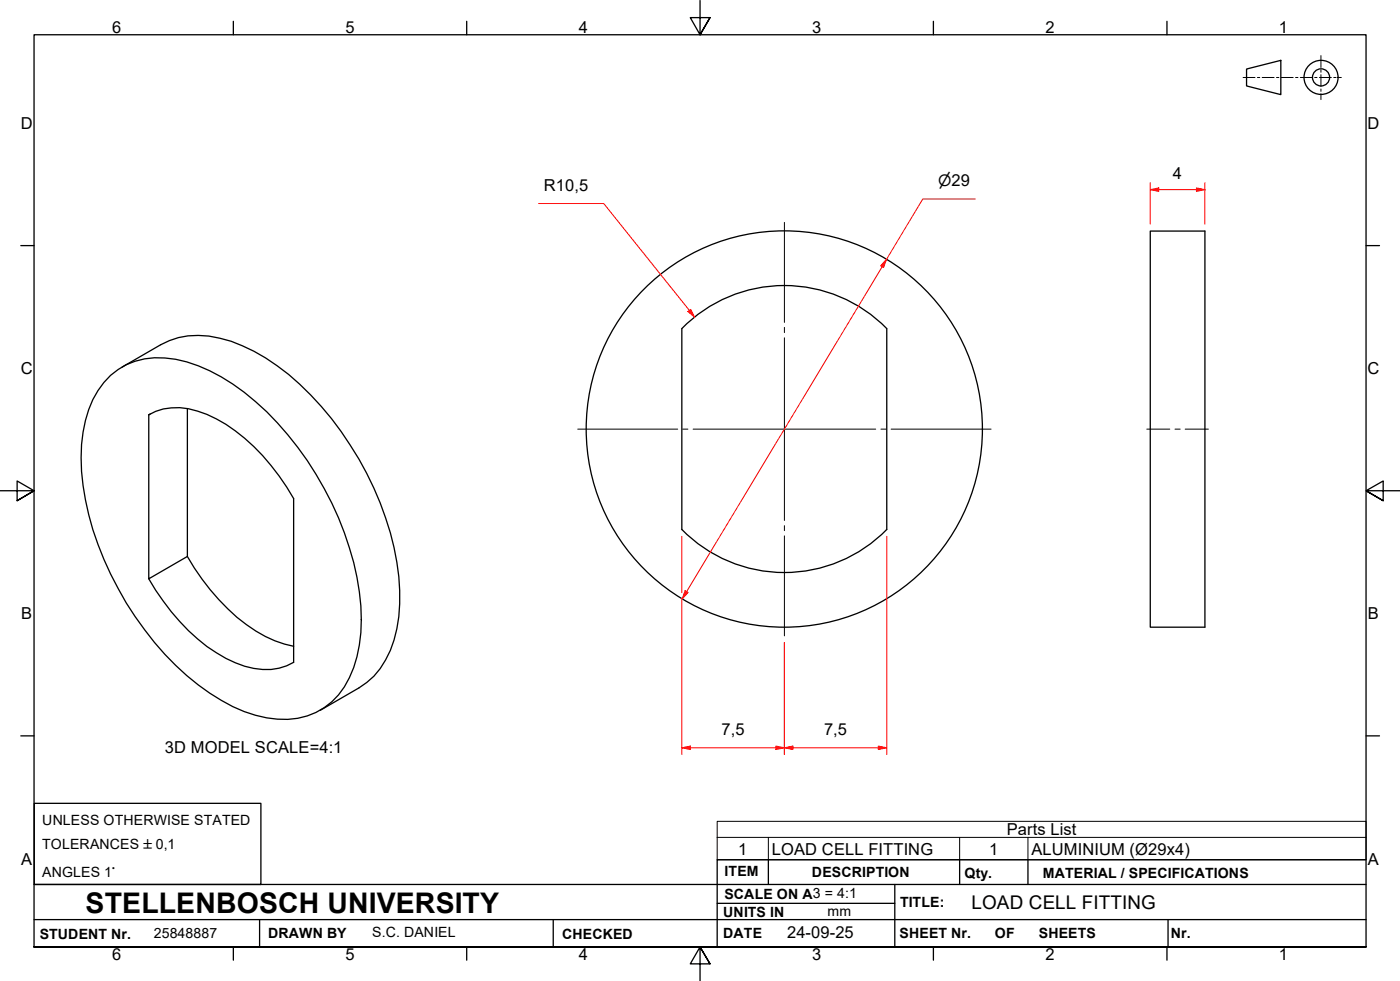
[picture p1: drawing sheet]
<svg xmlns="http://www.w3.org/2000/svg" width="410mm" height="287mm" viewBox="0 0 410 287" stroke-linecap="round" stroke-linejoin="round" font-family="sans-serif">
<!-- layer: Visible Edges(ISO) -->
<g fill="none" stroke="#000" stroke-width=".38">
<path d="M336.8 67.6h16v116h-16zM32.4 109.9a21.5 21.5 0 0 1 19-4.7 50.2 50.2 0 0 1 23.4 12.4 94.9 94.9 0 0 1 30.4 55.6 44.8 44.8 0 0 1-2.9 25.2 21 21 0 0 1-24.2 11.7 46.5 46.5 0 0 1-20.1-9.6 93.6 93.6 0 0 1-33.7-58.4 45.3 45.3 0 0 1 2.9-25.1l1.5-2.7 1.7-2.3zM35.8 107.5l11.3-6.6a23 23 0 0 1 17.3-1.9 52.6 52.6 0 0 1 23.4 13.5 95.2 95.2 0 0 1 28.4 52.1 49.3 49.3 0 0 1-1.9 25.8 22.6 22.6 0 0 1-9.2 11l-11.3 6.5M54.9 119.6v43.3M43.6 121.4a17.5 17.5 0 0 1 14.2-1.1 47.1 47.1 0 0 1 21.6 16l4.5 6.3 2.1 3.3v48a17.3 17.3 0 0 1-14.4 1.1 46.6 46.6 0 0 1-21.4-15.9l-4.6-6.3-2-3.4M43.6 121.4v48l11.3-6.5M44 121.2l-.4 .2M199.6 155a42 42 0 0 0 60.1 0M199.6 155v-58.8a42 42 0 0 1 60.1 0v58.8M54.9 162.9a63 63 0 0 0 20 21.8 31.6 31.6 0 0 0 11.1 4.5"/>
<circle cx="229.6" cy="125.6" r="58"/>
</g>
<!-- layer: Symbols(ISO) -->
<path d="M210 245.1v-4.7h190v4.7M210 245.1v6.6h190v-6.6M210 245.1h190M225 245.1v6.6M281 245.1v6.6M301 245.1v6.6" fill="none" stroke="#000" stroke-width=".29"/>
<!-- layer: Border_0 -->
<g fill="none" stroke="#000" stroke-width=".38">
<path d="M68.3 6.2v4M136.7 6.2v4M205 .1v10.1l-2.9-5h5.8l-2.9 5 2.9-5M273.3 6.2v4M341.7 6.2v4M6.1 71.9h3.9M400 71.9h3.9M0 143.7h10l-5-2.9v5.8l5-2.9-5 2.9M410 143.7h-10l5-2.9v5.8l-5-2.9 5 2.9M6.1 215.4h3.9M400 215.4h3.9M10 277.2v-267h390v267h-390h390"/>
<path d="M68.3 277.2v3.9M136.7 277.2v3.9M273.3 277.2v3.9M341.7 277.2v3.9M207.9 282.1l-2.9-4.9 2.9 4.9h-5.8l2.9-4.9v10"/>
</g>
<!-- layer: Sketch Geometry(ISO) -->
<g fill="none" stroke="#000" stroke-width=".38">
<path d="M365 20.2l10-2.5v10l-10-2.5zM10 235.2h66.4v23.7h-66.4zM10 258.9h390M225 251.7v7.2M262 258.9v18.3M281 251.7v7.2M301 251.7v7.2M400 251.7h-190v25.5M10 277.2h390M10 269.2h390M76 269.2v8M162 269.2v8"/>
<path d="M210 264.4h52M342 269.2v8"/>
<circle cx="386.8" cy="22.7" r="5"/>
<circle cx="386.8" cy="22.7" r="2.51"/>
</g>
<g fill="none" stroke="#000" stroke-width=".29">
<path d="M386.8 16.3v3.5M364 22.7h3.5M368.2 22.7h.7M369.6 22.7h3.5M373.8 22.7h.7M375.2 22.7h3.5M379.3 22.7h.7M380.7 22.7h3.5M384.9 22.7h.7M386.3 22.7h3.5M386.8 20.5v.7M386.8 21.9v3.5"/>
<path d="M386.8 26v.7M386.8 27.4v1.8M390.5 22.7h.7M391.9 22.7h.8"/>
</g>
<!-- layer: Dimensions(ISO) -->
<path d="M336.8 55.5h2.5" fill="none" stroke="#f00" stroke-width=".29"/>
<path d="M336.8 55.5l2.5-.5v1z" fill="#f00"/>
<path d="M336.8 55.5l2.5-.5v1zM350.3 55.5h2.5" fill="none" stroke="#f00" stroke-width=".29"/>
<path d="M350.3 55l2.5 .5-2.5 .5z" fill="#f00"/>
<path d="M336.8 53.5v12.1M339.3 55.5h11M350.3 55l2.5 .5-2.5 .5zM352.8 53.5v12.1M201.9 90.9l1.5 2" fill="none" stroke="#f00" stroke-width=".29"/>
<!-- layer: Center Mark(ISO) -->
<path d="M229.7 65.1v29.3M229.7 95.8v1.6M229.7 98.9v53.5M169.2 125.6h29.2M199.9 125.6h1.5M202.9 125.6h53.5M257.9 125.6h1.5M260.9 125.6h29.3M229.7 153.9v1.4M229.7 156.9v29.2" fill="none" stroke="#000" stroke-width=".29"/>
<!-- layer: Centerline(ISO) -->
<path d="M335.8 125.6h6.7M344 125.6h1.6M347 125.6h6.8" fill="none" stroke="#000" stroke-width=".29"/>
<!-- layer: Dimensions(ISO) -->
<path d="M201.4 91.2l.8-.6 1.2 2.3z" fill="#f00"/>
<path d="M157.7 59.6h19.1l25.1 31.3M259.6 75.9l-1.3 2.2M201.4 91.2l.8-.6 1.2 2.3z" fill="none" stroke="#f00" stroke-width=".29"/>
<path d="M259.6 75.9l-.9 2.4-.8-.5z" fill="#f00"/>
<path d="M259.6 75.9l-.9 2.4-.8-.5zM201 173.2l-1.2 2.1" fill="none" stroke="#f00" stroke-width=".29"/>
<path d="M200.6 172.9l.9 .5-1.7 1.9z" fill="#f00"/>
<path d="M285.6 58.2h-15.4l-10.6 17.7M258.3 78.1l-57.3 95.1M200.6 172.9l.9 .5-1.7 1.9zM227.2 218.9h2.5" fill="none" stroke="#f00" stroke-width=".29"/>
<path d="M227.2 218.4l2.5 .5-2.5 .5z" fill="#f00"/>
<path d="M199.6 218.9h2.6M227.2 218.4l2.5 .5-2.5 .5z" fill="none" stroke="#f00" stroke-width=".29"/>
<path d="M199.6 218.9l2.6-.5v1z" fill="#f00"/>
<path d="M199.6 157v16.5M199.6 175.1v45.8M229.7 188.1v32.8M199.6 218.9l2.6-.5v1zM202.2 218.9h25M229.7 218.9h2.5" fill="none" stroke="#f00" stroke-width=".29"/>
<path d="M229.7 218.9l2.5-.5v1z" fill="#f00"/>
<path d="M229.7 218.9l2.5-.5v1zM257.2 218.9h2.5" fill="none" stroke="#f00" stroke-width=".29"/>
<path d="M257.2 218.4l2.5 .5-2.5 .5z" fill="#f00"/>
<path d="M259.7 157v63.9M229.7 188.1v32.8M232.2 218.9h25M257.2 218.4l2.5 .5-2.5 .5z" fill="none" stroke="#f00" stroke-width=".29"/>
<text font-size="8.3" x="25.1" y="267.2">STELLENBOSCH UNIVERSITY</text>
<text font-size="5.5" x="284.5" y="266.1">LOAD CELL FITTING</text>
<g font-size="4.8">
<text x="32.8" y="9.7">6</text>
<text x="101.2" y="9.7">5</text>
<text x="169.5" y="9.7">4</text>
<text x="237.8" y="9.7">3</text>
<text x="306.1" y="9.7">2</text>
<text x="374.5" y="9.7">1</text>
<text x="6.1" y="37.8">D</text>
<text x="400.4" y="37.8">D</text>
<text x="343.4" y="52.5">4</text>
<text x="159.2" y="55.9">R10,5</text>
<text x="6.1" y="109.6">C</text>
<text x="400.4" y="109.6">C</text>
<text x="6.2" y="181.3">B</text>
<text x="400.5" y="181.3">B</text>
<text x="211.3" y="215.2">7,5</text>
<text x="241.3" y="215.2">7,5</text>
<text x="48.3" y="220.5">3D MODEL SCALE=4:1</text>
<text x="294.8" y="244.5">Parts List</text>
<text x="216.2" y="250.1">1</text>
<text x="226" y="250.2">LOAD CELL FITTING</text>
<text x="289.6" y="250.1">1</text>
<text x="302" y="250.2">ALUMINIUM (Ø29x4)</text>
<text x="6.2" y="253.1">A</text>
<text x="400.5" y="253.1">A</text>
<text x="230.4" y="274.7">24-09-25</text>
<text x="32.8" y="281.1">6</text>
<text x="101.2" y="281.1">5</text>
<text x="169.5" y="281.1">4</text>
<text x="237.8" y="281.1">3</text>
<text x="306.1" y="281.1">2</text>
<text x="374.5" y="281.1">1</text>
</g>
<text font-size="4.6" x="274.7" y="54.4">⌀29</text>
<g font-size="4.1">
<text x="12.4" y="241.6">UNLESS OTHERWISE STATED</text>
<text x="12.4" y="248.5">TOLERANCES ±0,1</text>
<text x="12.4" y="256.7">ANGLES 1°</text>
<text x="212.2" y="256.5">ITEM</text>
<text x="237.7" y="256.7">DESCRIPTION</text>
<text x="282.4" y="256.9">Qty.</text>
<text x="305.4" y="256.9">MATERIAL / SPECIFICATIONS</text>
<text x="212.1" y="263">SCALE ON A3 = 4:1</text>
<text x="211.8" y="268.4">UNITS IN</text>
<text x="242.3" y="268.2">mm</text>
<text x="263.5" y="265.6">TITLE:</text>
<text x="11.6" y="274.8">STUDENT Nr.</text>
<text x="45" y="274.7">25848887</text>
<text x="78.5" y="274.6">DRAWN BY</text>
<text x="109" y="274.4">S.C. DANIEL</text>
<text x="164.6" y="274.8">CHECKED</text>
<text x="211.8" y="274.6">DATE</text>
<text x="263.4" y="274.6">SHEET Nr.</text>
<text x="291.3" y="274.6">OF</text>
<text x="304.2" y="274.6">SHEETS</text>
<text x="342.8" y="274.5">Nr.</text>
</g>
</svg>
